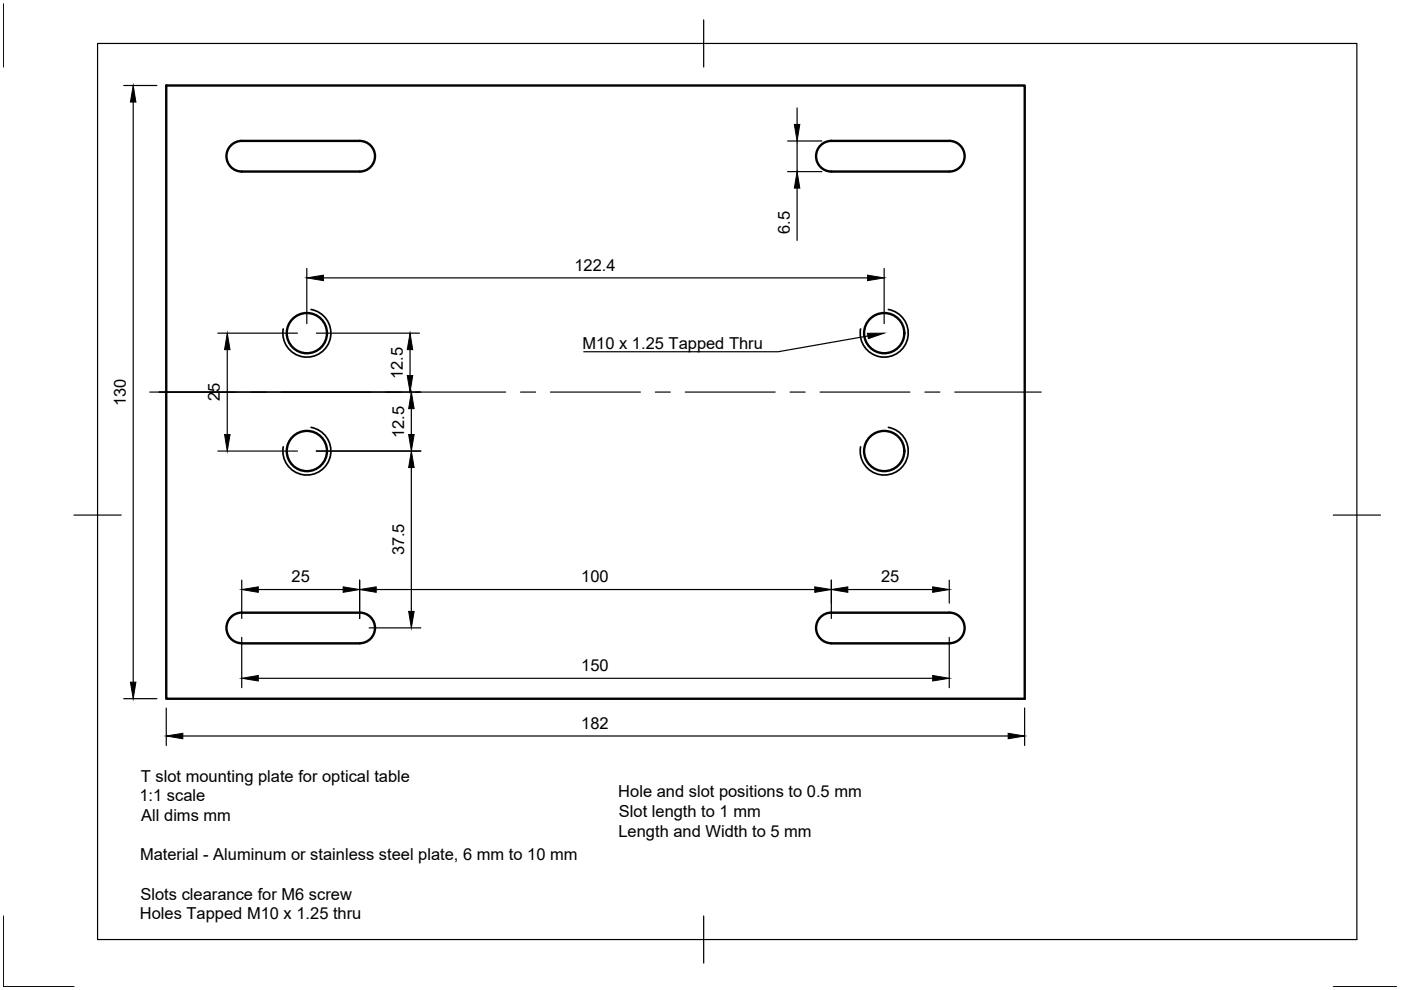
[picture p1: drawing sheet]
<svg xmlns="http://www.w3.org/2000/svg" width="297mm" height="210mm" viewBox="0 0 297 210" stroke-linecap="round" stroke-linejoin="round" font-family="sans-serif">
<!-- layer: Visible -->
<g fill="none" stroke="#000" stroke-width=".51">
<path d="M35.2 18.1h182.1v130.1h-182.1zM49 30.8a3.2 3.2 0 0 1 2.3-.9h25a3.2 3.2 0 0 1 3.2 3.2 3.2 3.2 0 0 1-3.2 3.3h-25a3.2 3.2 0 0 1-3-2 3.2 3.2 0 0 1 .7-3.6zM176.3 29.9h25a3.2 3.2 0 0 1 3.2 3.2 3.2 3.2 0 0 1-3.2 3.3h-25M176.3 29.9a3.2 3.2 0 0 0-3.3 3.2 3.2 3.2 0 0 0 3.3 3.3M51.3 129.9h24.9M76.3 129.9a3.3 3.3 0 0 1 3.2 3.3 3.3 3.3 0 0 1-3.3 3.2h-24.9a3.2 3.2 0 0 1-3.3-3.3 3.2 3.2 0 0 1 3.3-3.2M176.3 129.9h25M176.3 129.9a3.2 3.2 0 0 0-3.3 3.2 3.2 3.2 0 0 0 3.3 3.3M201.3 129.9a3.2 3.2 0 0 1 3.2 3.2 3.2 3.2 0 0 1-3.2 3.3h-25"/>
<circle cx="65.1" cy="70.6" r="4.3"/>
<circle cx="187.5" cy="70.6" r="4.3"/>
<circle cx="65.1" cy="95.6" r="4.3"/>
<circle cx="187.5" cy="95.6" r="4.3"/>
</g>
<!-- layer: Visible Narrow -->
<path d="M65.9 65.6a5.1 5.1 0 0 1 4.2 5.9 5.1 5.1 0 0 1-5.9 4.1 5.1 5.1 0 0 1-4.2-5.9M188.4 65.6a5.1 5.1 0 0 1 4.1 5.9 5.1 5.1 0 0 1-5.9 4.1 5.1 5.1 0 0 1-4.1-5.9M65.9 90.6a5.1 5.1 0 0 1 4.2 5.9 5.1 5.1 0 0 1-5.9 4.1 5.1 5.1 0 0 1-4.2-5.9M188.4 90.6a5.1 5.1 0 0 1 4.1 5.9 5.1 5.1 0 0 1-5.9 4.1 5.1 5.1 0 0 1-4.1-5.9" fill="none" stroke="#000" stroke-width=".36"/>
<!-- layer: Border -->
<path d="M.7 .8v13.4M20.7 9.2h267v190h-267zM149.2 4.2v10M15.7 109.2h10M282.7 109.2h10M.7 194.2v15h15M149.2 194.2v10M282.7 209.2h13.4" fill="none" stroke="#000" stroke-width=".25"/>
<!-- layer: Dimensions -->
<g fill="none" stroke="#000" stroke-width=".25">
<path d="M26.2 18.1h7.1M28.2 21.6v123M167 29.9h7.3M167 36.4h7.3M169 22.9v3.5M169 29.9v6.5M169 39.9v11.1M65.1 56.9v11.7M68.6 58.9h115.3M187.5 56.9v11.7M46.2 70.6h16.9M48.2 74.1v18"/>
<path d="M67.1 70.6h21.8M86.9 74.1v5.5M33.7 83.1h55.5M46.2 95.6h16.9M67.1 95.6h22.1M87.2 86.6v5.5M87.2 99.1v30.5M51.3 123v8.1M51.3 135.1v10.7M54.8 125h18M76.2 123v8.1M78.3 133.1h10.9"/>
<path d="M79.8 125h92.9M176.3 123v8.1M179.8 125h17.9M201.3 123v4.9M201.3 135.1v10.7M26.2 148.1h7.1M35.2 150.1v8M38.8 156h174.9M54.8 143.8h142.9M217.2 150.1v8"/>
</g>
<g fill="#000" stroke="#000" stroke-width=".21">
<path d="M28.2 18.1l.6 3.5h-1.1zM168.4 26.4h1.2l-.6 3.5zM169 36.4l.6 3.5h-1.2zM65.1 58.9l3.5-.6v1.2zM183.9 58.3l3.6 .6-3.6 .6zM48.2 70.6l.6 3.5h-1.2zM86.9 70.6l.6 3.5h-1.2zM86.3 79.6h1.2l-.6 3.5zM47.6 92.1h1.2l-.6 3.5zM86.6 92.1h1.2l-.6 3.5zM87.2 83.1l.6 3.5h-1.2zM87.2 95.6l.6 3.5h-1.2z"/>
<path d="M51.3 125l3.5-.6v1.2zM72.8 124.4l3.4 .6-3.4 .6zM76.2 125l3.6-.6v1.2zM86.6 129.6h1.2l-.6 3.5zM172.7 124.4l3.6 .6-3.6 .6zM176.3 125l3.5-.6v1.2zM197.7 124.4l3.6 .6-3.6 .6zM27.7 144.6h1.1l-.6 3.5zM35.2 156l3.6-.5v1.1zM51.3 143.8l3.5-.6v1.2zM197.7 143.2l3.6 .6-3.6 .6zM213.7 155.5l3.5 .5-3.5 .6z"/>
</g>
<!-- layer: Center Lines -->
<g fill="none" stroke="#000" stroke-width=".25">
<path d="M31.8 83.1h18.3M53.2 83.1h3.2M59.6 83.1h19M81.8 83.1h3.2M88.1 83.1h19.1M110.4 83.1h3.1M116.7 83.1h19.1M138.9 83.1h3.2M145.3 83.1h19M167.5 83.1h3.2M173.9 83.1h19M196.1 83.1h3.2"/>
<path d="M202.4 83.1h18.4"/>
</g>
<!-- layer: Annotations -->
<path d="M183.9 70.7l3.6-.1-3.4 1.2z" fill="#000" stroke="#000" stroke-width=".21"/>
<path d="M184 71.2l-19 3.4h-41.2" fill="none" stroke="#000" stroke-width=".25"/>
<g font-size="3.5">
<text x="167.5" y="49.6" transform="rotate(-90 167.5 49.6)">6.5</text>
<text x="121.8" y="57.4">122.4</text>
<text x="123.5" y="73.9">M10 x 1.25 Tapped Thru</text>
<text x="85.4" y="80.4" transform="rotate(-90 85.4 80.4)">12.5</text>
<text x="26.7" y="86.2" transform="rotate(-90 26.7 86.2)">130</text>
<text x="46.6" y="85.1" transform="rotate(-90 46.6 85.1)">25</text>
<text x="85.7" y="92.9" transform="rotate(-90 85.7 92.9)">12.5</text>
<text x="85.7" y="117.8" transform="rotate(-90 85.7 117.8)">37.5</text>
<text x="61.8" y="123.5">25</text>
<text x="123.2" y="123.5">100</text>
<text x="186.8" y="123.5">25</text>
<text x="123.2" y="142.3">150</text>
<text x="123.2" y="154.5">182</text>
<text x="29.9" y="165.7">T slot mounting plate for optical table</text>
<text x="29.6" y="169.9">1:1 scale</text>
<text x="131.1" y="169">Hole and slot positions to 0.5 mm</text>
<text x="131.2" y="173.2">Slot length to 1 mm</text>
<text x="30" y="174.1">All dims mm</text>
<text x="131.1" y="177.4">Length and Width to 5 mm</text>
<text x="29.7" y="182.4">Material - Aluminum or stainless steel plate, 6 mm to 10 mm</text>
<text x="29.8" y="190.8">Slots clearance for M6 screw</text>
<text x="29.7" y="195">Holes Tapped M10 x 1.25 thru</text>
</g>
</svg>
